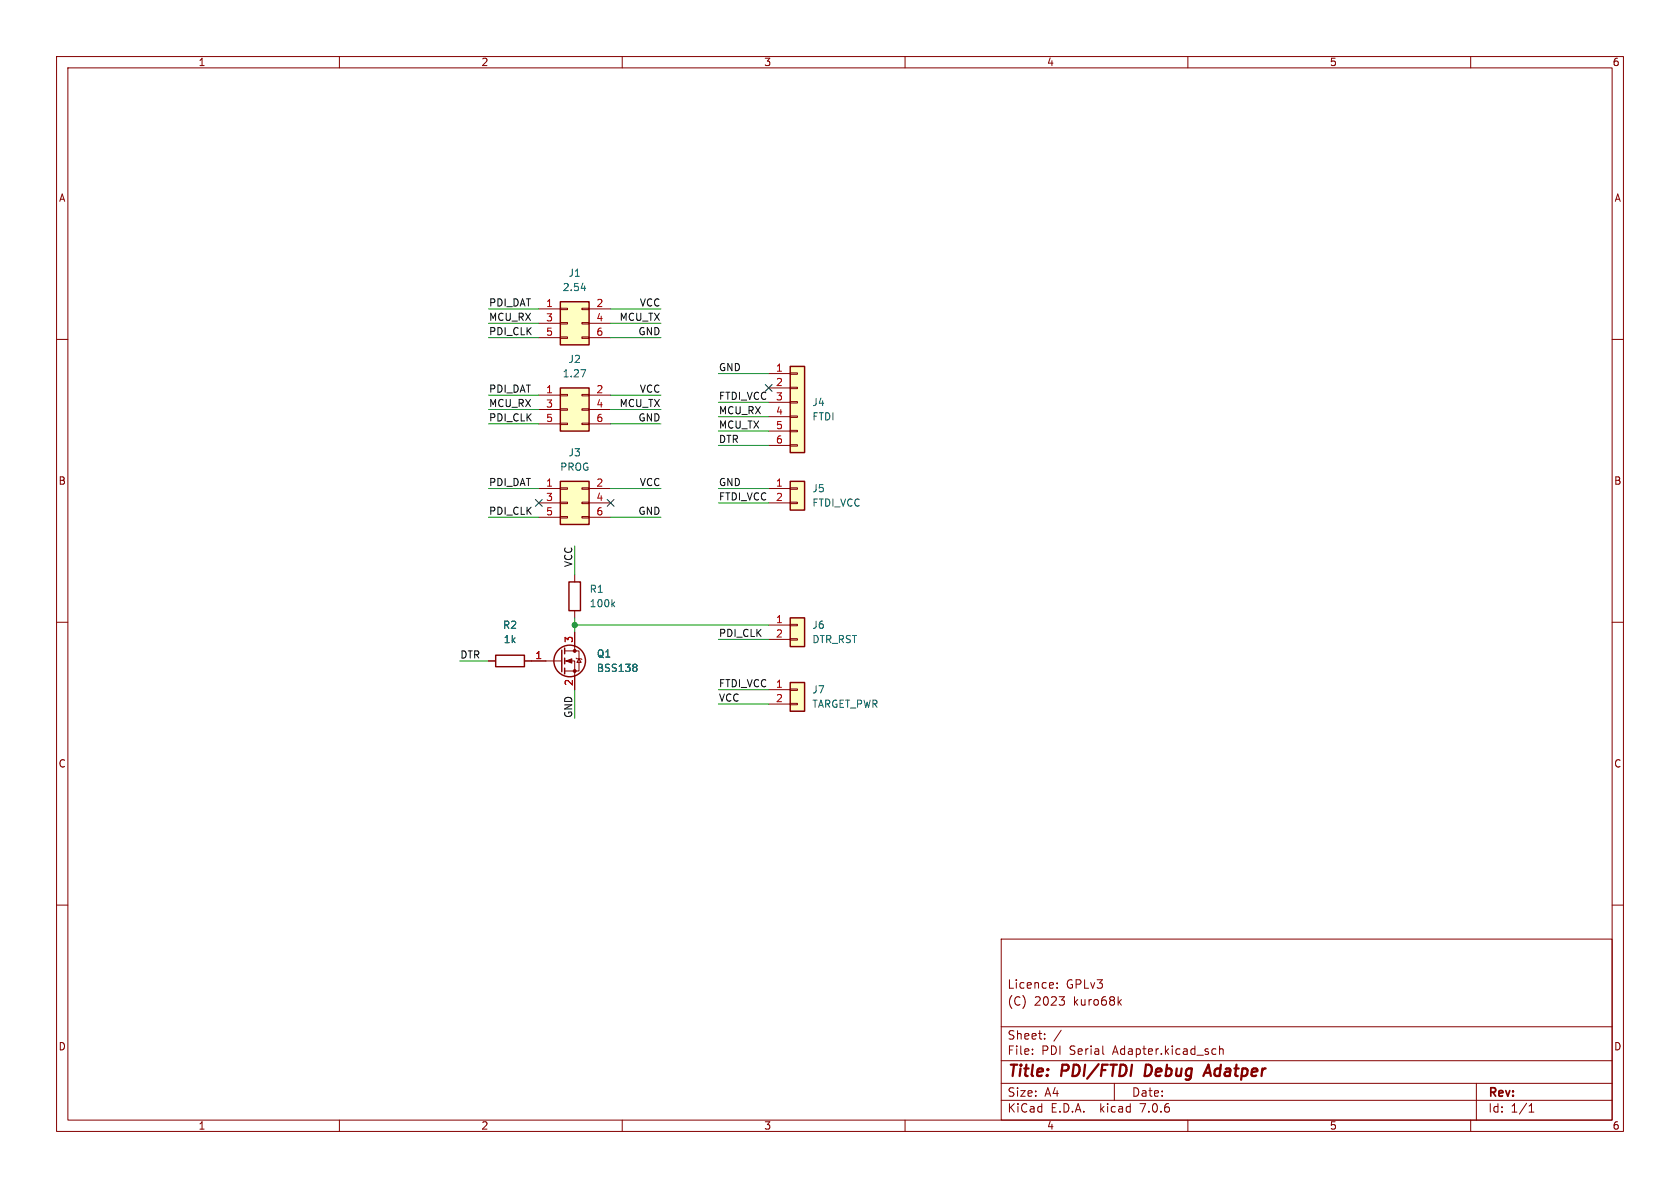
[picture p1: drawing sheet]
<svg xmlns="http://www.w3.org/2000/svg" width="297mm" height="210mm" viewBox="0 0 297 210" stroke-linecap="round" stroke-linejoin="round" font-family="sans-serif">
<g fill="none" stroke="#840000" stroke-width=".18">
<path d="M10 10h277v190h-277zM12 12h273v186h-273zM60 10v2M110 10v2M160 10v2M210 10v2M260 10v2M10 60h2M95.2 54.6h3.9M95.2 57.2h3.9M95.2 59.7h3.9M99.1 59.6h1.2v.2h-1.2z"/>
<path d="M99.1 57h1.2v.3h-1.2zM99.1 54.5h1.2v.2h-1.2zM102.9 59.6h1.2v.2h-1.2zM102.9 57h1.2v.3h-1.2zM102.9 54.5h1.2v.2h-1.2zM104.1 54.6h3.8M104.1 57.2h3.8M104.1 59.7h3.8M285 60h2M95.2 69.9h3.9M95.2 72.4h3.9M95.2 74.9h3.9"/>
<path d="M99.1 74.8h1.2v.3h-1.2zM99.1 72.3h1.2v.2h-1.2zM99.1 69.7h1.2v.3h-1.2zM102.9 74.8h1.2v.3h-1.2zM102.9 72.3h1.2v.2h-1.2zM102.9 69.7h1.2v.3h-1.2zM104.1 69.9h3.8M104.1 72.4h3.8M104.1 74.9h3.8M135.9 66h3.8M135.9 68.6h3.8M135.9 71.1h3.8"/>
<path d="M135.9 73.7h3.8M135.9 76.2h3.8M135.9 78.7h3.8M139.7 78.6h1.3v.3h-1.3zM139.7 76.1h1.3v.2h-1.3zM139.7 73.5h1.3v.3h-1.3zM139.7 71h1.3v.2h-1.3zM139.7 68.5h1.3v.2h-1.3zM139.7 65.9h1.3v.3h-1.3zM95.2 86.4h3.9M95.2 88.9h3.9M95.2 91.4h3.9"/>
<path d="M99.1 91.3h1.2v.3h-1.2zM99.1 88.8h1.2v.2h-1.2zM99.1 86.2h1.2v.3h-1.2zM102.9 91.3h1.2v.3h-1.2zM102.9 88.8h1.2v.2h-1.2zM102.9 86.2h1.2v.3h-1.2zM104.1 86.4h3.8M104.1 88.9h3.8M104.1 91.4h3.8M135.9 86.4h3.8M135.9 88.9h3.8M139.7 88.8h1.3v.2h-1.3z"/>
<path d="M139.7 86.2h1.3v.3h-1.3zM10 110h2M86.4 116.8h1.2M92.7 116.8h6.6M99.8 116.8h1.8v5.1M99.8 115.1h2.6v3.5h-2.6M101.6 101.6v1.3M101.6 108v1.2M101.6 111.8v3.3M101.9 116.3l.1 .2h.7l.2 .1M102.4 116.5l.3 .6h-.7zM135.9 110.5h3.8"/>
<path d="M135.9 113h3.8M139.7 112.9h1.3v.3h-1.3zM139.7 110.4h1.3v.2h-1.3zM285 110h2M135.9 121.9h3.8M135.9 124.5h3.8M139.7 124.3h1.3v.3h-1.3zM139.7 121.8h1.3v.2h-1.3zM10 160h2M285 160h2M177 166h108v32h-108zM186.9 174.6v.1"/>
<path d="M186.9 173.8v.1M187.2 176.2h1l-.5 .6M188.1 176.9v.7M197.8 177.1l.4 .6M198.2 176.7l-.5 .6M60 198v2M110 198v2M160 198v2M177 194.5h108M177 191.5h108M177 187.5h108M177 181.5h108"/>
<path d="M182.5 186.3v.1M182.5 185.5v.1M184.7 183.6v.1M184.7 182.8v.1M187.6 182.1l-1.3 2M195 186.3l.2 .1M197 191.5v3M210 198v2M214.5 185.4l.5 .1M215 186.3l-.5 .1M215.6 185.5l.2-.1 .4 .1v.9M215.6 184.9v1.5"/>
<path d="M260 198v2M261 191.5v6.5M270.3 196.6h.9M270.3 195.5l.4-.4v1.5"/>
</g>
<path d="M202.6 188.2l-.3 2h.5M212.7 190.2l.9-2 .5 2M213 189.6h.9" fill="none" stroke="#840000" stroke-width=".4"/>
<g fill="none" stroke="#840000" stroke-width=".25">
<path d="M99.1 53.3h5v7.7h-5zM99.1 68.6h5v7.6h-5zM139.7 64.8h2.5v15.2h-2.5zM99.1 85.1h5v7.6h-5zM139.7 85.1h2.5v5.1h-2.5zM87.6 115.8h5.1v2.1h-5.1zM99.3 114.9v3.8M99.8 114.6v1M99.8 116.3v1M99.8 118.1v1M100.6 102.9h2v5.1h-2zM139.7 109.2h2.5v5.1h-2.5z"/>
<path d="M139.7 120.7h2.5v5h-2.5z"/>
<circle cx="100.7" cy="116.8" r="2.79"/>
</g>
<path d="M102.7 51h.8M102.7 65.3h.8l-.5 1.3M108.3 106.8l.4 .5M108.7 106.4l-.5 .5M112.4 117.4l.2 .3-.2 .3 .2 .2v.2l-.2 .3" fill="none" stroke="#006464" stroke-width=".18"/>
<g fill="#ffffc2" stroke="#ffffc2" stroke-width=".18">
<path d="M99.1 85.1h5v7.6h-5z"/>
<path d="M139.7 64.8h2.5v15.2h-2.5z"/>
<path d="M139.7 85.1h2.5v5.1h-2.5z"/>
<path d="M139.7 120.7h2.5v5h-2.5z"/>
<path d="M99.1 68.6h5v7.6h-5z"/>
<path d="M99.1 53.3h5v7.7h-5z"/>
<path d="M139.7 109.2h2.5v5.1h-2.5z"/>
</g>
<g fill="#840000" stroke="#840000" stroke-width=".18">
<path d="M100.1 116.8l1-.3v.7z"/>
<circle cx="101.6" cy="118.6" r=".25"/>
<circle cx="101.6" cy="115.1" r=".25"/>
</g>
<g fill="none" stroke="#009600" stroke-width=".18">
<path d="M86.4 59.7h8.8M86.4 54.6h8.8M86.4 57.2h8.8M107.9 59.7h8.9M107.9 54.6h8.9M107.9 57.2h8.9M86.4 74.9h8.8M86.4 72.4h8.8M86.4 69.9h8.8M107.9 74.9h8.9M107.9 72.4h8.9M107.9 69.9h8.9"/>
<path d="M127 76.2h8.9M127 78.7h8.9M127 73.7h8.9M127 71.1h8.9M127 66h8.9M86.4 91.4h8.8M86.4 86.4h8.8M101.6 96.5v5.1M107.9 91.4h8.9M107.9 86.4h8.9M127 88.9h8.9M127 86.4h8.9"/>
<path d="M81.3 116.8h5.1M101.6 109.2v2.6M101.6 110.5h34.3M127 113h8.9M101.6 121.9v5.1M127 121.9h8.9M127 124.5h8.9"/>
</g>
<path d="M135.3 68l1.2 1.2M136.5 68l-1.2 1.2M94.6 88.3l1.3 1.2M95.9 88.3l-1.3 1.2M107.3 88.3l1.3 1.2M108.6 88.3l-1.3 1.2" fill="none" stroke="#000084" stroke-width=".18"/>
<circle cx="101.6" cy="110.5" r=".46" fill="#009600" stroke="#009600" stroke-width=".18"/>
<g font-size="2.8" fill="#840000">
<text x="178" y="190.9">Title:</text>
<text x="187.7" y="190.9">PDI/FTDI</text>
<text x="203.2" y="190.9">Debug</text>
<text x="214.7" y="190.9">Adatper</text>
</g>
<g font-size="2.1" fill="#840000">
<text x="178" y="178">(C)</text>
<text x="178" y="175">Licence:</text>
<text x="182.8" y="178">2023</text>
<text x="188.4" y="175">GPLv3</text>
<text x="189.8" y="178">kuro68k</text>
<text x="178" y="184">Sheet:</text>
<text x="178" y="186.7">File:</text>
<text x="184.1" y="186.7">PDI</text>
<text x="189.1" y="186.7">Serial</text>
<text x="196.9" y="186.7">Adapter.kicad_sch</text>
<text x="178" y="196.9">KiCad</text>
<text x="178" y="194.1">Size:</text>
<text x="184.7" y="194.1">A4</text>
<text x="185.7" y="196.9">E.D.A.</text>
<text x="194.6" y="196.9">kicad</text>
<text x="200" y="194.1">Date:</text>
<text x="201.8" y="196.9">7.0.6</text>
<text x="263" y="194.3">Rev:</text>
<text x="263" y="196.9">Id:</text>
<text x="267.1" y="196.9">1/1</text>
</g>
<g font-size="1.8" fill="#840000">
<text x="35" y="11.9">1</text>
<text x="85" y="11.9">2</text>
<text x="135" y="11.9">3</text>
<text x="185" y="11.9">4</text>
<text x="235" y="11.9">5</text>
<text x="285" y="11.9">6</text>
<text x="10.3" y="35.9">A</text>
<text x="285.3" y="35.9">A</text>
<text x="10.3" y="85.9">B</text>
<text x="285.3" y="85.9">B</text>
<text x="10.3" y="135.9">C</text>
<text x="285.3" y="135.9">C</text>
<text x="10.3" y="185.9">D</text>
<text x="285.3" y="185.9">D</text>
<text x="35" y="199.9">1</text>
<text x="85" y="199.9">2</text>
<text x="135" y="199.9">3</text>
<text x="185" y="199.9">4</text>
<text x="235" y="199.9">5</text>
<text x="285" y="199.9">6</text>
</g>
<g font-size="1.8" fill="#006464">
<text x="99.4" y="51.7">2.54</text>
<text x="100.4" y="49.1">J1</text>
<text x="100.4" y="64.4">J2</text>
<text x="99.4" y="66.9">1.27</text>
<text x="143.5" y="72">J4</text>
<text x="143.5" y="74.5">FTDI</text>
<text x="98.9" y="83.4">PROG</text>
<text x="100.4" y="80.9">J3</text>
<text x="143.5" y="87.2">J5</text>
<text x="143.5" y="89.8">FTDI_VCC</text>
<text x="104.1" y="105">R1</text>
<text x="104.1" y="107.5">100k</text>
<text x="88.8" y="111.4">R2</text>
<text x="88.9" y="113.9">1k</text>
<text x="143.5" y="111.4">J6</text>
<text x="143.5" y="113.9">DTR_RST</text>
<text x="105.4" y="119">BSS138</text>
<text x="105.4" y="116.4">Q1</text>
<text x="143.5" y="122.8">J7</text>
<text x="143.5" y="125.3">TARGET_PWR</text>
</g>
<g font-size="1.8" fill="#0f0f0f">
<text x="86.4" y="54.3">PDI_DAT</text>
<text x="86.4" y="59.3">PDI_CLK</text>
<text x="86.4" y="56.8">MCU_RX</text>
<text x="109.4" y="56.8">MCU_TX</text>
<text x="112.8" y="59.3">GND</text>
<text x="113" y="54.3">VCC</text>
<text x="127" y="65.7">GND</text>
<text x="86.4" y="69.5">PDI_DAT</text>
<text x="113" y="69.5">VCC</text>
<text x="127" y="70.8">FTDI_VCC</text>
<text x="86.4" y="74.6">PDI_CLK</text>
<text x="86.4" y="72">MCU_RX</text>
<text x="109.4" y="72">MCU_TX</text>
<text x="112.8" y="74.6">GND</text>
<text x="127" y="73.3">MCU_RX</text>
<text x="127" y="75.9">MCU_TX</text>
<text x="127" y="78.4">DTR</text>
<text x="86.4" y="86">PDI_DAT</text>
<text x="113" y="86">VCC</text>
<text x="127" y="88.6">FTDI_VCC</text>
<text x="127" y="86">GND</text>
<text x="86.4" y="91.1">PDI_CLK</text>
<text x="112.8" y="91.1">GND</text>
<text x="101.3" y="100.4" transform="rotate(-90 101.3 100.4)">VCC</text>
<text x="127" y="112.7">PDI_CLK</text>
<text x="81.3" y="116.5">DTR</text>
<text x="127" y="121.6">FTDI_VCC</text>
<text x="127" y="124.1">VCC</text>
<text x="101.3" y="127" transform="rotate(-90 101.3 127)">GND</text>
</g>
<g font-size="1.8" fill="#a90000">
<text x="96.4" y="54.4">1</text>
<text x="96.4" y="56.9">3</text>
<text x="96.4" y="59.4">5</text>
<text x="105.3" y="54.4">2</text>
<text x="105.3" y="56.9">4</text>
<text x="105.3" y="59.4">6</text>
<text x="137.1" y="65.8">1</text>
<text x="96.4" y="69.6">1</text>
<text x="105.3" y="69.6">2</text>
<text x="137.1" y="68.3">2</text>
<text x="137.1" y="70.9">3</text>
<text x="96.4" y="72.1">3</text>
<text x="96.4" y="74.7">5</text>
<text x="105.3" y="72.1">4</text>
<text x="105.3" y="74.7">6</text>
<text x="137.1" y="73.4">4</text>
<text x="137.1" y="75.9">5</text>
<text x="137.1" y="78.5">6</text>
<text x="96.4" y="86.1">1</text>
<text x="96.4" y="88.6">3</text>
<text x="105.3" y="86.1">2</text>
<text x="105.3" y="88.6">4</text>
<text x="137.1" y="86.1">1</text>
<text x="137.1" y="88.6">2</text>
<text x="96.4" y="91.2">5</text>
<text x="105.3" y="91.2">6</text>
<text x="101.3" y="113.7" transform="rotate(-90 101.3 113.7)">3</text>
<text x="137.1" y="110.2">1</text>
<text x="137.1" y="112.8">2</text>
<text x="94.5" y="116.6">1</text>
<text x="101.3" y="121.4" transform="rotate(-90 101.3 121.4)">2</text>
<text x="137.1" y="121.7">1</text>
<text x="137.1" y="124.2">2</text>
</g>
</svg>
